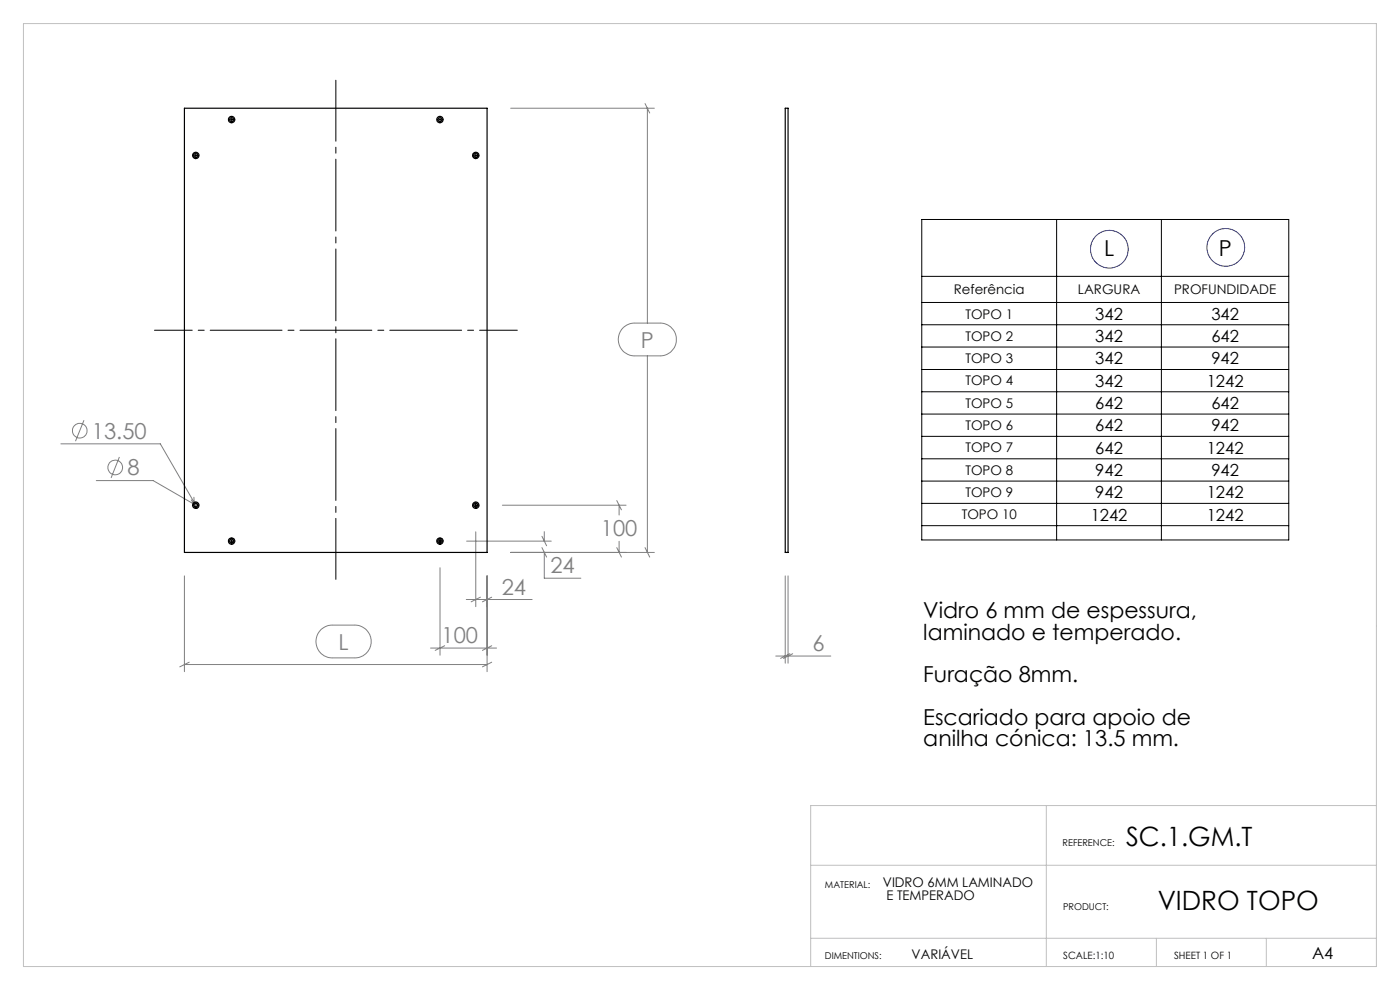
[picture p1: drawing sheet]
<svg xmlns="http://www.w3.org/2000/svg" width="297mm" height="210mm" viewBox="0 0 297 210" stroke-linecap="round" stroke-linejoin="round" font-family="sans-serif">
<g fill="none" stroke="#808080" stroke-width=".21">
<path d="M108.3 23h30.5M136.8 22l1 2M137.3 23v45.5M132.2 69.5l.4-.3a3.1 3.1 0 0 1 2.1-.7h5.3a3.5 3.5 0 0 1 3.5 3.5 3.5 3.5 0 0 1-3.5 3.5h-5.3a3.5 3.5 0 0 1-3.3-2.2 3.5 3.5 0 0 1 .8-3.8zM137.3 75.5v41.7M12.9 94.1h21.1l7.9 13.7M17.8 89.1l-1.8 4.5M25.3 96.9l-1.7 4.5M20.4 101.9h12.1l9.4 5.5M40.6 106l1.2 1.9M41.1 105.5l.2 2.2M99 114.8h17.9"/>
<path d="M100.9 112.8v15.9M106.6 107.2h26.2M108.3 117.2h30.5M115 113.8l1 2M115 116.2l1 2M115.5 117.2v5.5h7.7M115.5 112.8v2M130.8 106.2l1 2M130.8 116.2l1 2M131.3 107.2v2M131.3 114.8v2.4M136.8 116.2l1 2"/>
<path d="M39.1 122.2v20.3M68.1 133.6l.4-.4a3.1 3.1 0 0 1 2-.6h4.7a3.5 3.5 0 0 1 3.5 3.5 3.5 3.5 0 0 1-3.5 3.5h-4.7a3.5 3.5 0 0 1-3.2-2.2 3.5 3.5 0 0 1 .8-3.8zM91.3 137.5h14M93.3 120.4v18.6M94.3 137l-2 1M98.9 127.2h14M101.9 126.7l-2 1M103.3 122.2v20.3M104.3 126.7l-2 1M104.3 137l-2 1M164.6 139.2h11.6M166.6 122.2v18.5"/>
<path d="M167.2 122.2v18.5M167.6 138.7l-2 1M168.2 138.7l-2 1M39.1 141h64.2M40.1 140.5l-2 1M104.3 140.5l-2 1"/>
<circle cx="16.9" cy="91.4" r="1.55"/>
<circle cx="24.4" cy="99.2" r="1.56"/>
</g>
<g fill="none" stroke="#00f" stroke-width=".21">
<circle cx="235.3" cy="52.9" r="4"/>
<circle cx="260" cy="52.5" r="4"/>
</g>
<g fill="none" stroke="#000" stroke-width=".21">
<path d="M41.3 33h.5M41.5 32.7v.5M48.9 25.4h.5M49.1 25.1v.5M93.1 25.4h.5M93.3 25.1v.5M100.7 33h.5M100.9 32.7v.5M195.5 46.6h77.9v67.9h-77.9zM195.5 58.6h77.9M224.2 46.6v67.9M246.4 46.6v67.9"/>
<path d="M195.5 64.2h77.9M195.5 68.9h77.9M195.5 73.6h77.9M195.5 78.4h77.9M195.5 83.1h77.9M195.5 87.8h77.9M195.5 92.6h77.9M195.5 97.3h77.9M41.3 107.2h.5M41.5 106.9v.5M48.9 114.8h.5M49.1 114.5v.5"/>
<path d="M93.1 114.8h.5M93.3 114.5v.5M100.7 107.2h.5M100.9 106.9v.5M195.5 102.1h77.9M195.5 106.8h77.9M195.5 111.5h77.9"/>
</g>
<path d="M71.2 122.9v-105.9" fill="none" stroke="#000" stroke-width=".21" stroke-dasharray="15.2 1.3 1.3 1.3" stroke-dashoffset="2.3"/>
<path d="M32.8 70.1h76.9" fill="none" stroke="#000" stroke-width=".21" stroke-dasharray="15.2 1.3 1.3 1.3" stroke-dashoffset="7.2"/>
<g fill="none" stroke="#000" stroke-width=".21" stroke-dasharray="15.2 1.3 1.3 1.3">
<path d="M41 33h-.1M41.5 32.5v-.2M41.5 33.5v.1M42 33h.2M48.6 25.4h-.1M49.1 24.9v-.2M49.1 25.9v.1M49.6 25.4h.2M92.8 25.4h-.1M93.3 24.9v-.2M93.3 25.9v.1M93.8 25.4h.2"/>
<path d="M100.4 33h-.1M100.9 32.5v-.2M100.9 33.5v.1M101.4 33h.2M41 107.2h-.1M41.5 106.7v-.2M41.5 107.7v.1M42 107.2h.2M48.6 114.8h-.1M49.1 114.3v-.2M49.1 115.3v.1M49.6 114.8h.2"/>
<path d="M92.8 114.8h-.1M93.3 114.3v-.2M93.3 115.3v.1M93.8 114.8h.2M100.4 107.2h-.1M100.9 106.7v-.2M100.9 107.7v.1M101.4 107.2h.2"/>
</g>
<path d="M5 5h287v200h-287zM222 170.9v34.1M292 170.9h-120v34.1M172 199h120M172 183.5h120M245.3 199v6M268.6 199v6" fill="none" stroke="#c0c0c0" stroke-width=".21"/>
<g fill="none" stroke="#000" stroke-width=".25">
<path d="M39.1 23h64.2v94.2h-64.2zM166.6 23h.6v94.2h-.6z"/>
<circle cx="41.5" cy="33" r=".4"/>
<circle cx="41.5" cy="33" r=".68"/>
<circle cx="49.1" cy="25.4" r=".67"/>
<circle cx="49.1" cy="25.4" r=".4"/>
<circle cx="93.3" cy="25.4" r=".39"/>
<circle cx="93.3" cy="25.4" r=".67"/>
<circle cx="100.9" cy="33" r=".4"/>
<circle cx="100.9" cy="33" r=".69"/>
<circle cx="41.5" cy="107.1" r=".4"/>
<circle cx="41.5" cy="107.2" r=".67"/>
<circle cx="49.1" cy="114.8" r=".68"/>
<circle cx="49.1" cy="114.8" r=".4"/>
<circle cx="93.3" cy="114.8" r=".39"/>
<circle cx="93.3" cy="114.8" r=".68"/>
<circle cx="100.9" cy="107.1" r=".4"/>
<circle cx="100.9" cy="107.2" r=".68"/>
</g>
<g font-size="5.6">
<text x="238.9" y="179.5">SC.1.GM.T</text>
<text x="245.6" y="193">VIDRO TOPO</text>
</g>
<g font-size="4.7">
<text x="234.2" y="54.3">L</text>
<text x="258.5" y="54.3">P</text>
<text x="195.9" y="131.2">Vidro 6 mm de espessura,</text>
<text x="195.9" y="135.7">laminado e temperado.</text>
<text x="195.9" y="144.8">Furação 8mm.</text>
<text x="195.9" y="153.8">Escariado para apoio de</text>
<text x="195.9" y="158.3">anilha cónica: 13.5 mm.</text>
</g>
<g font-size="4.7" fill="#808080">
<text x="136" y="73.8">P</text>
<text x="19.5" y="93.1">13.50</text>
<text x="27" y="100.9">8</text>
<text x="127.5" y="113.8">100</text>
<text x="116.8" y="121.6">24</text>
<text x="106.4" y="126.1">24</text>
<text x="71.8" y="137.8">L</text>
<text x="93.7" y="136.4">100</text>
<text x="172.4" y="138.1">6</text>
</g>
<g font-size="3.5">
<text x="232.4" y="67.8">342</text>
<text x="257" y="67.8">342</text>
<text x="232.4" y="72.6">342</text>
<text x="232.4" y="77.3">342</text>
<text x="257" y="72.6">642</text>
<text x="257" y="77.3">942</text>
<text x="232.4" y="82">342</text>
<text x="256" y="82">1242</text>
<text x="232.4" y="86.8">642</text>
<text x="257" y="86.8">642</text>
<text x="232.4" y="91.5">642</text>
<text x="257" y="91.5">942</text>
<text x="232.4" y="96.2">642</text>
<text x="232.4" y="101">942</text>
<text x="256" y="96.2">1242</text>
<text x="257" y="101">942</text>
<text x="232.4" y="105.7">942</text>
<text x="256" y="105.7">1242</text>
<text x="231.4" y="110.5">1242</text>
<text x="256" y="110.5">1242</text>
<text x="278.3" y="203.5">A4</text>
</g>
<g font-size="2.8">
<text x="202.4" y="62.4">Referência</text>
<text x="228.7" y="62.4">LARGURA</text>
<text x="249.1" y="62.4">PROFUNDIDADE</text>
<text x="204.8" y="67.6">TOPO 1</text>
<text x="204.8" y="72.3">TOPO 2</text>
<text x="204.8" y="77">TOPO 3</text>
<text x="204.8" y="81.8">TOPO 4</text>
<text x="204.8" y="86.5">TOPO 5</text>
<text x="204.8" y="91.2">TOPO 6</text>
<text x="204.8" y="96">TOPO 7</text>
<text x="204.8" y="100.7">TOPO 8</text>
<text x="204.8" y="105.5">TOPO 9</text>
<text x="204" y="110.2">TOPO 10</text>
<text x="187.3" y="188.1">VIDRO 6MM LAMINADO</text>
<text x="188.1" y="190.9">E TEMPERADO</text>
<text x="193.4" y="203.5">VARIÁVEL</text>
</g>
<g font-size="2.1">
<text x="225.6" y="203.4">SCALE:1:10</text>
<text x="249.1" y="203.4">SHEET 1 OF 1</text>
</g>
<g font-size="2">
<text x="225.4" y="179.5">REFERENCE:</text>
<text x="175" y="188.4">MATERIAL:</text>
<text x="225.5" y="193">PRODUCT:</text>
<text x="175" y="203.4">DIMENTIONS:</text>
</g>
</svg>
